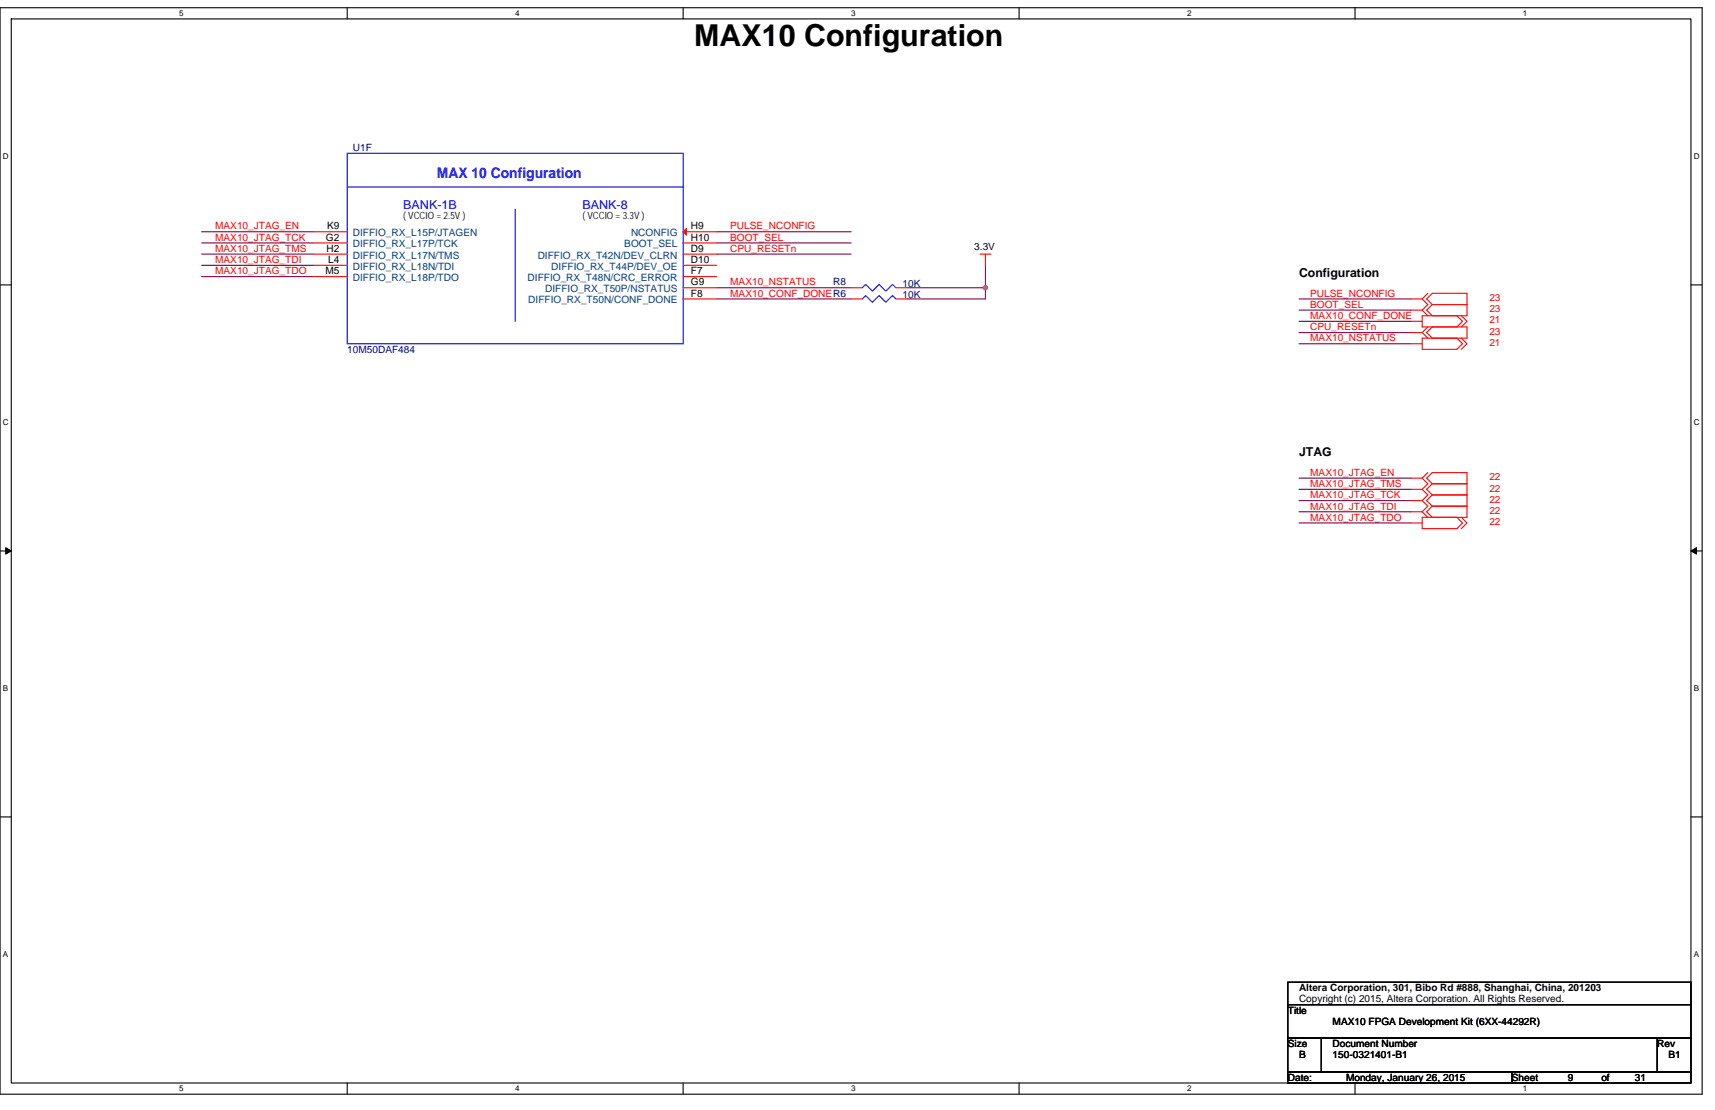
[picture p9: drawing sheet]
<svg xmlns="http://www.w3.org/2000/svg" width="432mm" height="279mm" viewBox="0 0 432 279" stroke-linecap="round" stroke-linejoin="round" font-family="sans-serif">
<path d="M0 1.9h428.6v273.5h-428.6zM2.8 4.8h422.9v267.8h-422.9z" fill="none" stroke="#000" stroke-width=".28"/>
<g fill="#fff">
<path d="M45.1 2.2h1.1v2.3h-1.1z"/>
<path d="M45.1 272.9h1.1v2.3h-1.1z"/>
</g>
<path d="M87.4 1.9v2.9M87.4 272.6v2.8" fill="none" stroke="#000" stroke-width=".28"/>
<g fill="#fff">
<path d="M129.7 2.2h1.1v2.3h-1.1z"/>
<path d="M129.7 272.9h1.1v2.3h-1.1z"/>
</g>
<path d="M172 1.9v2.9M172 272.6v2.8" fill="none" stroke="#000" stroke-width=".28"/>
<g fill="#fff">
<path d="M214.3 2.2h1.1v2.3h-1.1z"/>
<path d="M214.3 272.9h1.1v2.3h-1.1z"/>
</g>
<path d="M256.6 1.9v2.9M256.6 272.6v2.8" fill="none" stroke="#000" stroke-width=".28"/>
<g fill="#fff">
<path d="M298.9 2.2h1.1v2.3h-1.1z"/>
<path d="M298.9 272.9h1.1v2.3h-1.1z"/>
</g>
<path d="M341.2 1.9v2.9M341.2 272.6v2.8" fill="none" stroke="#000" stroke-width=".28"/>
<g fill="#fff">
<path d="M383.5 2.2h1.1v2.3h-1.1z"/>
<path d="M383.5 272.9h1.1v2.3h-1.1z"/>
<path d="M.7 38.2h1.5v2.3h-1.5z"/>
<path d="M426.5 38.2h1.4v2.3h-1.4z"/>
<path d="M.7 105.2h1.5v2.2h-1.5z"/>
<path d="M426.5 105.2h1.4v2.2h-1.4z"/>
</g>
<path d="M0 71.7h2.8M425.7 71.7h2.9" fill="none" stroke="#000" stroke-width=".28"/>
<g fill="#fff">
<path d="M.7 172.1h1.4v2.3h-1.4z"/>
<path d="M426.5 172.1h1.3v2.3h-1.3z"/>
</g>
<path d="M0 138.7h2.8M425.7 138.7h2.9" fill="none" stroke="#000" stroke-width=".28"/>
<path d="M1.4 137.9l1.4 .8-1.4 .8zM425.7 138.7l1.4-.8v1.6z" fill="#000" stroke="#000" stroke-width=".25"/>
<g fill="#fff">
<path d="M.7 239.1h1.4v2.3h-1.4z"/>
<path d="M426.4 239.1h1.4v2.3h-1.4z"/>
</g>
<path d="M0 205.6h2.8M425.7 205.6h2.9M324.3 247.2h101.4v5.7h-101.4zM324.3 252.9h101.4v8.4h-101.4zM324.3 261.3h8.4v8.5h-8.4zM324.3 269.8h56.3v2.8h-56.3zM332.7 261.3h84.6v8.5h-84.6zM380.6 269.8h45.1v2.8h-45.1zM417.3 261.3h8.4v8.5h-8.4z" fill="none" stroke="#000" stroke-width=".28"/>
<g fill="none" stroke="#800040" stroke-width=".28">
<path d="M50.8 58.3h28.2M180.5 58.3h33.8M50.8 61.2h28.2M50.8 66.8h28.2M50.8 69.6h28.2M50.8 64h28.2M180.5 72.4h33.8M180.5 64h33.8M180.5 61.2h33.8M180.5 75.2h33.8M248.1 72.4v2.8h-19.7M248.1 66.8v5.6h-19.7"/>
<path d="M327.1 78.1h28.2M327.1 75.2h28.2M327.1 80.9h28.2M327.1 83.7h28.2M327.1 86.5h28.2M327.1 126h28.2M327.1 128.8h28.2M327.1 131.6h28.2M327.1 123.2h28.2M327.1 120.4h28.2"/>
</g>
<circle cx="248.1" cy="72.4" r=".55" fill="#f0f" stroke="#f0f" stroke-width=".28"/>
<g fill="none" stroke="#f00" stroke-width=".28">
<path d="M79 58.3h8.4M172 58.3h8.5M79 61.2h8.4M79 64h8.4M79 66.8h8.4M79 69.6h8.4M172 64h8.5M172 66.8h8.5M172 61.2h8.5M172 69.6h8.5M172 72.4h8.5M172 75.2h8.5"/>
<path d="M214.3 72.4h2.8M214.3 75.2h2.8M225.6 72.4h2.8M225.6 75.2h2.8M246.7 64h2.8M248.1 64v2.8M355.3 78.1h2.8M355.3 75.2h2.8M358.1 75.2l1.4 1.5-1.4 1.4M358.1 78.1l1.4 1.4M358.1 79.5h8.7l1.4 1.4-1.4 1.4h-8.7zM359.2 78.1l1.4-1.4h8.8v2.8h-8.8z"/>
<path d="M359.5 73.8l-1.4 1.4M360.6 73.8h8.8v2.9h-8.8l-1.4-1.5zM367.9 79.5l1.5 1.4-1.5 1.4M355.3 83.7h2.8M355.3 80.9h2.8M355.3 86.5h2.8M358.1 83.7l1.4 1.4M358.1 85.1h8.7l1.4 1.4-1.4 1.4h-8.7zM359.5 82.3l-1.4 1.4M360.6 82.3h8.8v2.8h-8.8l-1.4-1.4zM367.9 85.1l1.5 1.4-1.5 1.4M359.5 119l-1.4 1.4"/>
<path d="M355.3 120.4h2.8M355.3 123.2h2.8M355.3 126h2.8M355.3 128.8h2.8M355.3 131.6h2.8M358.1 120.4l1.4 1.4-1.4 1.4M358.1 123.2l1.4 1.4-1.4 1.4M358.1 126l1.4 1.4-1.4 1.4M358.1 128.8l1.4 1.4M358.1 130.2h8.7l1.4 1.4-1.4 1.5h-8.7zM359.2 120.4l1.4-1.4h8.8v2.8h-8.8zM360.6 127.4h8.8v2.8h-8.8l-1.4-1.4z"/>
<path d="M367.9 130.2l1.5 1.4-1.5 1.5M369.4 121.8h-8.8l-1.4 1.4 1.4 1.4h8.8M369.4 121.8v2.8M369.4 124.6h-8.8l-1.4 1.4 1.4 1.4h8.8M369.4 124.6v2.8"/>
</g>
<path d="M87.4 38.6h84.6v47.9h-84.6zM87.4 47.1h84.6M129.7 52.7v28.2M217.1 72.4l.9-.8 1.6 1.7 1.7-1.7 1.7 1.7 1.7-1.7 .9 .8M217.1 75.2l.9-.8 1.6 1.7 1.7-1.7 1.7 1.7 1.7-1.7 .9 .8" fill="none" stroke="#00f" stroke-width=".28"/>
<path d="M172 58.3l.8-.8v1.7z" fill="#f00" stroke="#f00" stroke-width=".28"/>
<text font-size="7.6" x="174.8" y="11.6">MAX10 Configuration</text>
<text font-size="3.7" fill="#00f" x="110" y="44.8">MAX 10 Configuration</text>
<g font-size="3.1" fill="#00f">
<text x="101.5" y="52.6">BANK-1B</text>
<text x="146.6" y="52.6">BANK-8</text>
</g>
<g font-size="3.1">
<text x="327.1" y="69.6">Configuration</text>
<text x="327.1" y="114.8">JTAG</text>
</g>
<g font-size="2.5" fill="#000080">
<text x="88.8" y="38">U1F</text>
<text x="209.8" y="71.9">R8</text>
<text x="227.3" y="72.1">10K</text>
<text x="227.3" y="75">10K</text>
<text x="87.4" y="88.8">10M50DAF484</text>
</g>
<g font-size="2.5" fill="#f00">
<text x="54.2" y="57.8">MAX10_JTAG_EN</text>
<text x="183.9" y="57.8">PULSE_NCONFIG</text>
<text x="54.2" y="60.6">MAX10_JTAG_TCK</text>
<text x="54.2" y="63.4">MAX10_JTAG_TMS</text>
<text x="183.9" y="60.6">BOOT_SEL</text>
<text x="183.9" y="63.4">CPU_RESETn</text>
<text x="54.2" y="66.2">MAX10_JTAG_TDI</text>
<text x="54.2" y="69">MAX10_JTAG_TDO</text>
<text x="183.9" y="71.9">MAX10_NSTATUS</text>
<text x="183.9" y="74.7">MAX10_CONF_DONER6</text>
<text x="329.9" y="77.5">BOOT_SEL</text>
<text x="329.9" y="74.7">PULSE_NCONFIG</text>
<text x="375" y="75.8">23</text>
<text x="329.9" y="80.3">MAX10_CONF_DONE</text>
<text x="329.9" y="83.1">CPU_RESETn</text>
<text x="375" y="78.6">23</text>
<text x="375" y="81.4">21</text>
<text x="329.9" y="86">MAX10_NSTATUS</text>
<text x="375" y="84.3">23</text>
<text x="375" y="87.1">21</text>
<text x="329.9" y="119.8">MAX10_JTAG_EN</text>
<text x="329.9" y="122.6">MAX10_JTAG_TMS</text>
<text x="329.9" y="125.4">MAX10_JTAG_TCK</text>
<text x="375" y="120.9">22</text>
<text x="375" y="123.7">22</text>
<text x="329.9" y="131.1">MAX10_JTAG_TDO</text>
<text x="329.9" y="128.2">MAX10_JTAG_TDI</text>
<text x="375" y="126.6">22</text>
<text x="375" y="129.4">22</text>
<text x="375" y="132.2">22</text>
</g>
<g font-size="2.5">
<text x="82.3" y="57.7">K9</text>
<text x="101.5" y="55.1">( VCCIO = 2.5V )</text>
<text x="146.6" y="55.1">( VCCIO = 3.3V )</text>
<text x="174" y="57.7">H9</text>
<text x="82.1" y="60.6">G2</text>
<text x="82.2" y="63.4">H2</text>
<text x="174" y="63.4">D9</text>
<text x="174" y="60.6">H10</text>
<text x="245.3" y="62.8">3.3V</text>
<text x="81.9" y="69">M5</text>
<text x="82.6" y="66.2">L4</text>
<text x="174" y="69">F7</text>
<text x="174" y="66.2">D10</text>
<text x="174" y="71.8">G9</text>
<text x="174" y="74.7">F8</text>
<text x="327.1" y="249.6">Altera Corporation, 301, Bibo Rd #888, Shanghai, China, 201203</text>
<text x="324.3" y="255.1">Title</text>
<text x="327.1" y="252.3">Copyright (c) 2015, Altera Corporation. All Rights Reserved.</text>
<text x="335.5" y="257.9">MAX10 FPGA Development Kit (6XX-44292R)</text>
<text x="324.3" y="263.6">Size</text>
<text x="335.5" y="263.6">Document Number</text>
<text x="417.3" y="263.6">Rev</text>
<text x="327.1" y="266.4">B</text>
<text x="335.5" y="266.4">150-0321401-B1</text>
<text x="420.1" y="266.4">B1</text>
<text x="324.3" y="272">Date:</text>
<text x="338.9" y="272">Monday, January 26, 2015</text>
<text x="380.6" y="272">Sheet</text>
<text x="394.7" y="272">9</text>
<text x="403.2" y="272">of</text>
<text x="411.6" y="272">31</text>
</g>
<g font-size="2.5" fill="#004080">
<text x="88.8" y="59.5">DIFFIO_RX_L15P/JTAGEN</text>
<text x="158.9" y="59.5">NCONFIG</text>
<text x="88.8" y="62.3">DIFFIO_RX_L17P/TCK</text>
<text x="88.8" y="65.1">DIFFIO_RX_L17N/TMS</text>
<text x="135.4" y="65.1">DIFFIO_RX_T42N/DEV_CLRN</text>
<text x="157.2" y="62.3">BOOT_SEL</text>
<text x="88.8" y="67.9">DIFFIO_RX_L18N/TDI</text>
<text x="88.8" y="70.8">DIFFIO_RX_L18P/TDO</text>
<text x="132.8" y="70.8">DIFFIO_RX_T48N/CRC_ERROR</text>
<text x="138.8" y="67.9">DIFFIO_RX_T44P/DEV_OE</text>
<text x="133" y="76.4">DIFFIO_RX_T50N/CONF_DONE</text>
<text x="137.3" y="73.6">DIFFIO_RX_T50P/NSTATUS</text>
</g>
<g font-size="2">
<text x="45.1" y="4.1">5</text>
<text x="129.7" y="4.1">4</text>
<text x="214.3" y="4.1">3</text>
<text x="298.9" y="4.1">2</text>
<text x="383.5" y="4.1">1</text>
<text x=".7" y="40">D</text>
<text x="426.5" y="40">D</text>
<text x=".7" y="107">C</text>
<text x="426.5" y="107">C</text>
<text x=".7" y="174">B</text>
<text x="426.5" y="174">B</text>
<text x=".7" y="240.9">A</text>
<text x="426.5" y="240.9">A</text>
<text x="45.1" y="274.7">5</text>
<text x="129.7" y="274.7">4</text>
<text x="214.3" y="274.7">3</text>
<text x="298.9" y="274.7">2</text>
<text x="383.5" y="274.7">1</text>
</g>
</svg>
